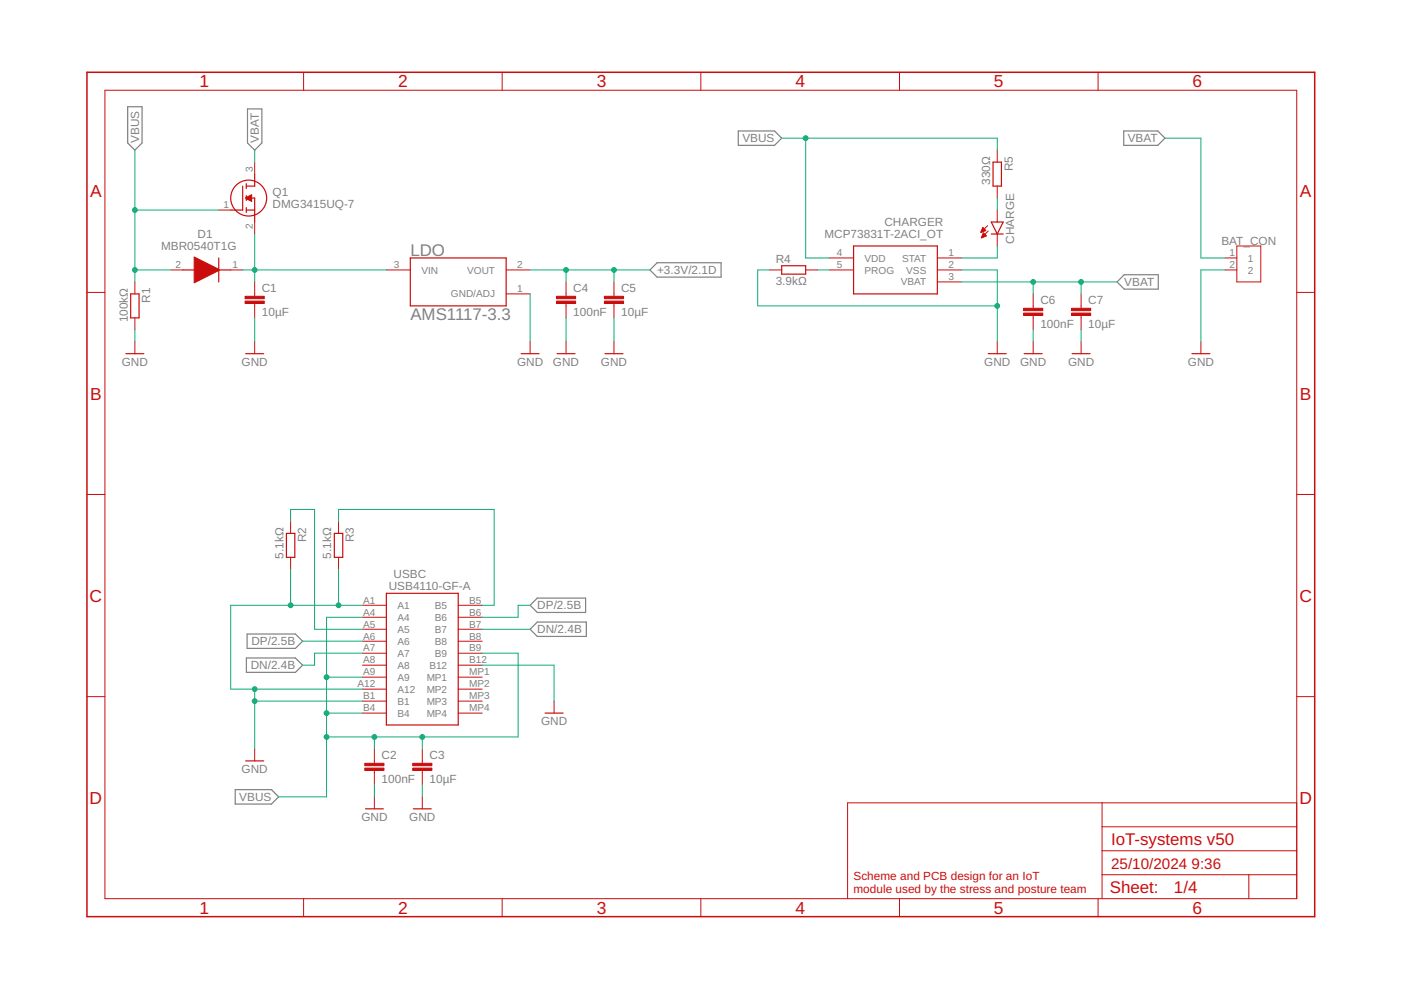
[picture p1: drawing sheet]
<svg xmlns="http://www.w3.org/2000/svg" width="297mm" height="210mm" viewBox="0 0 297 210" stroke-linecap="round" stroke-linejoin="round" font-family="sans-serif">
<path d="M27.1 22.6h3v7.7l-1.5 1.5-1.5-1.5zM52.5 23.1h3v7.2l-1.5 1.5-1.5-1.5zM156.5 27.8h7.7l1.5 1.5-1.5 1.5h-7.7zM238.3 27.8h7.2l1.5 1.5-1.5 1.5h-7.2zM137.8 57.2l1.5-1.5h13.6v3.1h-13.6zM236.8 59.8l1.6-1.5h7.2v3h-7.2zM52.2 139.5h10.4l1.6 1.5-1.6 1.6h-10.4zM52.4 134.4h10.2l1.6 1.6-1.6 1.5h-10.2zM112.4 128.3l1.5-1.5h10.3v3.1h-10.3zM112.4 133.4l1.5-1.5h10.4v3h-10.4zM49.9 167.4h7.7l1.5 1.6-1.5 1.5h-7.7z" fill="none" stroke="#808080" stroke-width=".25"/>
<g fill="none" stroke="#c90d0c" stroke-width=".21">
<path d="M22.2 19.1h252.7v171.4h-252.7zM64.4 15.3v3.8M106.5 15.3v3.8M148.6 15.3v3.8M190.7 15.3v3.8M232.8 15.3v3.8M54 34.4v2.5M211.4 31.8v2.6M211.4 39.5v2.5M28.6 59.8v2.5M36.2 57.2h2.6M46.4 44.5h2.5"/>
<path d="M48.9 57.2h2.6M54 47.1v2.5M54 59.8v3M81.9 57.2h5.1M107.3 57.2h5.1M120 59.8v3M130.2 59.8v3M163.2 57.2h2.5M170.8 57.2h2.6M175.9 54.7h5.1M175.9 57.2h5.1M198.7 54.7h5.1"/>
<path d="M198.7 57.2h5.1M198.7 59.8h5.1M209.4 47.8l-1.4 1.4M209.5 49l-1.4 1.4M211.4 44.5v2.6M211.4 49.6v2.6M259.7 54.7h2.5M259.7 57.2h2.5M262.2 52.2h5.1v7.6h-5.1zM18.4 62h3.8M28.6 67.4v2.5M28.6 72.5v2.5"/>
<path d="M54 64.3v3.1M54 72.5v2.5M107.3 62.3h5.1M112.4 72.5v2.5M120 64.3v3.1M120 72.5v2.5M130.2 64.3v3.1M130.2 72.5v2.5M211.4 72.5v2.5M219.1 62.3v3.1M219.1 66.9v3M219.1 72.5v2.5"/>
<path d="M229.2 62.3v3.1M229.2 66.9v3M229.2 72.5v2.5M254.6 72.5v2.5M274.9 62h3.8M18.4 104.8h3.8M61.6 110.6v2.5M61.6 118.2v2.5M71.8 110.6v2.5M71.8 118.2v2.5M274.9 104.8h3.8M76.9 128.3h5"/>
<path d="M76.9 130.9h5M76.9 133.4h5M76.9 136h5M76.9 138.5h5M97.2 128.3h5M97.2 130.9h5M97.2 133.4h5M97.2 136h5M97.2 138.5h5M18.4 147.7h3.8M54 158.8v2.5M76.9 141h5"/>
<path d="M76.9 143.6h5M76.9 146.1h5M76.9 148.7h5M76.9 151.2h5M79.4 158.8v3M89.5 158.8v3M97.2 141h5M97.2 143.6h5M97.2 146.1h5M97.2 148.7h5M97.2 151.2h5M117.5 148.7v2.5"/>
<path d="M274.9 147.7h3.8M79.4 163.4v3M79.4 169v2.5M89.5 163.4v3M89.5 169v2.5M233.7 170.2v20.3M233.7 175.3h41.2M274.9 170.2h-95.2v20.3M64.4 190.5v3.9M106.5 190.5v3.9M148.6 190.5v3.9M190.7 190.5v3.9"/>
<path d="M232.8 190.5v3.9M233.7 185.5h41.2M233.7 180.4h41.2M264.8 185.5v5"/>
</g>
<path d="M18.4 15.3h260.3v179.1h-260.3z" fill="none" stroke="#c90d0c" stroke-width=".32"/>
<g fill="none" stroke="#c90d0c" stroke-width=".25">
<path d="M51.5 39.5v5h-2.6M52.2 38.9v1.1M54 36.9v2.6h-1.8M210.5 34.4h1.8v5.1h-1.8zM38.8 57.2h2.5M46.4 54.7v5.1M46.4 57.2h2.5M52.2 42h1.8v5.1M52.2 44.5h1.8M52.2 41.5v1M52.2 44v1M87 54.7h20.3v10.2h-20.3z"/>
<path d="M165.7 56.3h5.1v1.8h-5.1zM181 52.2h17.7v10.1h-17.7zM210.2 47.1h2.5l-1.3 2.5zM210.2 49.6h2.5M26.7 75h3.8M27.7 62.3h1.8v5.1h-1.8zM52.1 75h3.8M110.5 75h3.8M118.1 75h3.8M128.3 75h3.8M209.5 75h3.8M217.1 75h3.9"/>
<path d="M227.3 75h3.8M252.7 75h3.8M60.7 113.1h1.8v5.1h-1.8zM70.9 113.1h1.8v5.1h-1.8zM81.9 125.8h15.3v27.9h-15.3zM115.6 151.2h3.8M52.1 161.3h3.8M77.5 171.5h3.8M87.6 171.5h3.8"/>
<circle cx="52.7" cy="42" r="3.8"/>
</g>
<g fill="#c90d0c" stroke="#c90d0c" stroke-width=".21">
<path d="M217 66.4h4.1v.5h-4.1z"/>
<path d="M217 65.4h4.1v.5h-4.1z"/>
<path d="M77.3 162.9h4.1v.5h-4.1z"/>
<path d="M77.3 161.8h4.1v.5h-4.1z"/>
<path d="M118 63.8h4v.5h-4z"/>
<path d="M118 62.8h4v.5h-4z"/>
<path d="M52 63.8h4v.5h-4z"/>
<path d="M52 62.8h4v.5h-4z"/>
<path d="M128.1 63.8h4.1v.5h-4.1z"/>
<path d="M128.1 62.8h4.1v.5h-4.1z"/>
<path d="M87.5 162.9h4.1v.5h-4.1z"/>
<path d="M87.5 161.8h4.1v.5h-4.1z"/>
<path d="M227.2 66.4h4v.5h-4z"/>
<path d="M227.2 65.4h4v.5h-4z"/>
</g>
<g fill="#c90d0c" stroke="#c90d0c" stroke-width=".21">
<path d="M41.2 54.5l5.3 2.6v.2l-5.3 2.7z" fill-rule="evenodd"/>
<path d="M52.1 41.9l1.3-.6v1.4l-1.3-.6z" fill-rule="evenodd"/>
<path d="M208.4 48.2l.6 .7-1 .4z" fill-rule="evenodd"/>
<path d="M208.5 49.3l.7 .7-1.1 .5z" fill-rule="evenodd"/>
</g>
<g fill="none" stroke="#0dab76" stroke-width=".21">
<path d="M28.6 31.8v28M54 31.8v2.6M165.7 29.3h45.7v2.5M170.8 29.3v25.4h5.1M247 29.3h7.6v25.4h5.1M28.6 57.2h7.6M28.6 44.5h17.8M51.5 57.2h30.4M54 49.6v10.2M112.4 57.2h25.4M120 57.2v2.6M130.2 57.2v2.6"/>
<path d="M163.2 57.2h-2.5v7.7h50.7M173.4 57.2h2.5M203.8 57.2h7.6v15.3M203.8 59.8h33M211.4 42v2.5M211.4 52.2v2.5h-7.6M219.1 59.8v2.5M229.2 59.8v2.5M259.7 57.2h-5.1v15.3M28.6 69.9v2.6M54 67.4v5.1M112.4 62.3v10.2"/>
<path d="M120 67.4v5.1M130.2 67.4v5.1M219.1 69.9v2.6M229.2 69.9v2.6M61.6 110.6v-2.6h5.1v25.4h10.2M71.8 110.6v-2.6h33v20.3h-2.6M61.6 120.7v7.6M64.2 136h12.7M71.8 120.7v7.6M76.9 128.3h-28v17.8h28M76.9 138.5h-10.2v2.5h-2.5M76.9 130.9h-7.7v38.1h-10.1"/>
<path d="M102.2 138.5h7.7v17.8h-40.7M102.2 133.4h10.2M112.4 128.3h-2.5v2.6h-7.7M54 146.1v12.7M54 148.7h22.9M69.2 151.2h7.7M69.2 143.6h7.7M79.4 156.3v2.5M89.5 156.3v2.5M102.2 141h15.3v7.7M79.4 166.4v2.6M89.5 166.4v2.6"/>
</g>
<g fill="#0dab76" stroke="#0dab76" stroke-width=".21">
<circle cx="71.8" cy="128.3" r=".51"/>
<circle cx="61.6" cy="128.3" r=".51"/>
<circle cx="54" cy="146.1" r=".51"/>
<circle cx="54" cy="148.7" r=".51"/>
<circle cx="211.4" cy="64.9" r=".51"/>
<circle cx="69.2" cy="151.2" r=".51"/>
<circle cx="69.2" cy="156.3" r=".51"/>
<circle cx="69.2" cy="143.6" r=".51"/>
<circle cx="89.5" cy="156.3" r=".51"/>
<circle cx="79.4" cy="156.3" r=".51"/>
<circle cx="28.6" cy="57.2" r=".51"/>
<circle cx="28.6" cy="44.5" r=".51"/>
<circle cx="170.8" cy="29.3" r=".51"/>
<circle cx="120" cy="57.2" r=".51"/>
<circle cx="130.2" cy="57.2" r=".51"/>
<circle cx="219.1" cy="59.8" r=".51"/>
<circle cx="229.2" cy="59.8" r=".51"/>
<circle cx="54" cy="57.2" r=".51"/>
</g>
<g font-size="3.7" fill="#c90d0c">
<text x="42.3" y="18.5">1</text>
<text x="84.4" y="18.5">2</text>
<text x="126.5" y="18.5">3</text>
<text x="168.6" y="18.5">4</text>
<text x="210.7" y="18.5">5</text>
<text x="252.9" y="18.5">6</text>
<text x="19.1" y="41.9">A</text>
<text x="275.6" y="41.9">A</text>
<text x="19.1" y="84.7">B</text>
<text x="275.6" y="84.7">B</text>
<text x="19" y="127.6">C</text>
<text x="275.5" y="127.6">C</text>
<text x="19" y="170.4">D</text>
<text x="275.5" y="170.4">D</text>
<text x="42.3" y="193.7">1</text>
<text x="84.4" y="193.7">2</text>
<text x="126.5" y="193.7">3</text>
<text x="168.6" y="193.7">4</text>
<text x="210.7" y="193.7">5</text>
<text x="252.9" y="193.7">6</text>
</g>
<g font-size="3.6" fill="#808080">
<text x="87" y="54.2">LDO</text>
<text x="87" y="67.9">AMS1117-3.3</text>
</g>
<g font-size="3.6" fill="#c90d0c">
<text x="235.6" y="179.1">IoT-systems v50</text>
<text x="235.3" y="189.4">Sheet:</text>
<text x="248.9" y="189.3">1/4</text>
</g>
<g font-size="3.2" fill="#c90d0c">
<text x="235.6" y="184.2">25/10/2024</text>
<text x="252.6" y="184.2">9:36</text>
</g>
<g font-size="2.5" fill="#808080">
<text x="29.5" y="30.3" transform="rotate(-90 29.5 30.3)">VBUS</text>
<text x="54.9" y="30.3" transform="rotate(-90 54.9 30.3)">VBAT</text>
<text x="157.4" y="30.2">VBUS</text>
<text x="239.1" y="30.2">VBAT</text>
<text x="57.8" y="41.6">Q1</text>
<text x="209.9" y="39.2" transform="rotate(-90 209.9 39.2)">330Ω</text>
<text x="214.7" y="36.3" transform="rotate(-90 214.7 36.3)">R5</text>
<text x="57.8" y="44.1">DMG3415UQ-7</text>
<text x="187.5" y="48">CHARGER</text>
<text x="34.2" y="53">MBR0540T1G</text>
<text x="41.9" y="50.5">D1</text>
<text x="174.8" y="50.5">MCP73831T-2ACI_OT</text>
<text x="215" y="51.6" transform="rotate(-90 215 51.6)">CHARGE</text>
<text x="259" y="51.9">BAT_CON</text>
<text x="139.3" y="58.1">+3.3V/2.1D</text>
<text x="164.5" y="55.7">R4</text>
<text x="31.9" y="64.2" transform="rotate(-90 31.9 64.2)">R1</text>
<text x="55.5" y="61.9">C1</text>
<text x="121.5" y="61.9">C4</text>
<text x="131.7" y="61.9">C5</text>
<text x="164.5" y="60.5">3.9kΩ</text>
<text x="220.6" y="64.5">C6</text>
<text x="230.7" y="64.5">C7</text>
<text x="238.4" y="60.7">VBAT</text>
<text x="27.1" y="68.3" transform="rotate(-90 27.1 68.3)">100kΩ</text>
<text x="55.5" y="67">10µF</text>
<text x="121.5" y="67">100nF</text>
<text x="131.7" y="67">10µF</text>
<text x="220.6" y="69.5">100nF</text>
<text x="230.7" y="69.5">10µF</text>
<text x="25.8" y="77.5">GND</text>
<text x="51.2" y="77.5">GND</text>
<text x="109.6" y="77.5">GND</text>
<text x="117.2" y="77.5">GND</text>
<text x="127.4" y="77.5">GND</text>
<text x="208.7" y="77.5">GND</text>
<text x="216.3" y="77.5">GND</text>
<text x="226.4" y="77.5">GND</text>
<text x="251.8" y="77.5">GND</text>
<text x="60.1" y="118.4" transform="rotate(-90 60.1 118.4)">5.1kΩ</text>
<text x="64.9" y="115" transform="rotate(-90 64.9 115)">R2</text>
<text x="70.2" y="118.4" transform="rotate(-90 70.2 118.4)">5.1kΩ</text>
<text x="75" y="115" transform="rotate(-90 75 115)">R3</text>
<text x="82.4" y="125.1">USB4110-GF-A</text>
<text x="83.4" y="122.6">USBC</text>
<text x="113.9" y="129.2">DP/2.5B</text>
<text x="53.3" y="136.8">DP/2.5B</text>
<text x="113.9" y="134.3">DN/2.4B</text>
<text x="53.2" y="141.9">DN/2.4B</text>
<text x="114.7" y="153.7">GND</text>
<text x="80.9" y="161">C2</text>
<text x="91.1" y="161">C3</text>
<text x="51.2" y="163.9">GND</text>
<text x="80.9" y="166">100nF</text>
<text x="91.1" y="166">10µF</text>
<text x="50.7" y="169.8">VBUS</text>
<text x="76.6" y="174">GND</text>
<text x="86.8" y="174">GND</text>
</g>
<g font-size="2.5" fill="#c90d0c">
<text x="181" y="186.6">Scheme and PCB design for an IoT</text>
<text x="181" y="189.3">module used by the stress and posture team</text>
</g>
<g font-size="2.1" fill="#808080">
<text x="53.6" y="36.6" transform="rotate(-90 53.6 36.6)">3</text>
<text x="47.4" y="44.2">1</text>
<text x="53.6" y="48.6" transform="rotate(-90 53.6 48.6)">2</text>
<text x="37.2" y="56.9">2</text>
<text x="49.3" y="56.9">1</text>
<text x="83.5" y="56.9">3</text>
<text x="89.3" y="58">VIN</text>
<text x="99" y="58">VOUT</text>
<text x="109.7" y="56.9">2</text>
<text x="177.4" y="54.3">4</text>
<text x="177.4" y="56.9">5</text>
<text x="183.3" y="55.4">VDD</text>
<text x="183.3" y="58">PROG</text>
<text x="191.2" y="55.5">STAT</text>
<text x="192.2" y="58">VSS</text>
<text x="201.1" y="54.3">1</text>
<text x="201.1" y="56.9">2</text>
<text x="201.1" y="59.4">3</text>
<text x="260.7" y="54.3">1</text>
<text x="260.7" y="56.9">2</text>
<text x="264.6" y="55.4">1</text>
<text x="264.6" y="58">2</text>
<text x="95.6" y="63.1">GND/ADJ</text>
<text x="109.7" y="62">1</text>
<text x="191" y="60.5">VBAT</text>
<text x="77" y="128">A1</text>
<text x="77" y="130.5">A4</text>
<text x="84.3" y="129.1">A1</text>
<text x="84.3" y="131.6">A4</text>
<text x="92.2" y="129.1">B5</text>
<text x="92.2" y="131.6">B6</text>
<text x="99.5" y="128">B5</text>
<text x="99.5" y="130.5">B6</text>
<text x="77" y="133.1">A5</text>
<text x="77" y="135.6">A6</text>
<text x="84.3" y="134.2">A5</text>
<text x="84.3" y="136.7">A6</text>
<text x="92.2" y="134.2">B7</text>
<text x="92.2" y="136.7">B8</text>
<text x="99.5" y="133.1">B7</text>
<text x="99.5" y="135.6">B8</text>
<text x="77" y="138.1">A7</text>
<text x="77" y="140.7">A8</text>
<text x="77" y="143.2">A9</text>
<text x="84.3" y="139.2">A7</text>
<text x="84.3" y="141.8">A8</text>
<text x="91" y="141.8">B12</text>
<text x="92.2" y="139.2">B9</text>
<text x="99.5" y="138.1">B9</text>
<text x="99.5" y="140.7">B12</text>
<text x="99.5" y="143.2">MP1</text>
<text x="75.8" y="145.7">A12</text>
<text x="77" y="148.3">B1</text>
<text x="84.3" y="144.3">A9</text>
<text x="84.3" y="146.9">A12</text>
<text x="84.3" y="149.4">B1</text>
<text x="90.5" y="144.3">MP1</text>
<text x="90.5" y="146.9">MP2</text>
<text x="90.5" y="149.4">MP3</text>
<text x="99.5" y="145.7">MP2</text>
<text x="99.5" y="148.3">MP3</text>
<text x="77" y="150.8">B4</text>
<text x="84.3" y="151.9">B4</text>
<text x="90.5" y="151.9">MP4</text>
<text x="99.5" y="150.8">MP4</text>
</g>
</svg>
